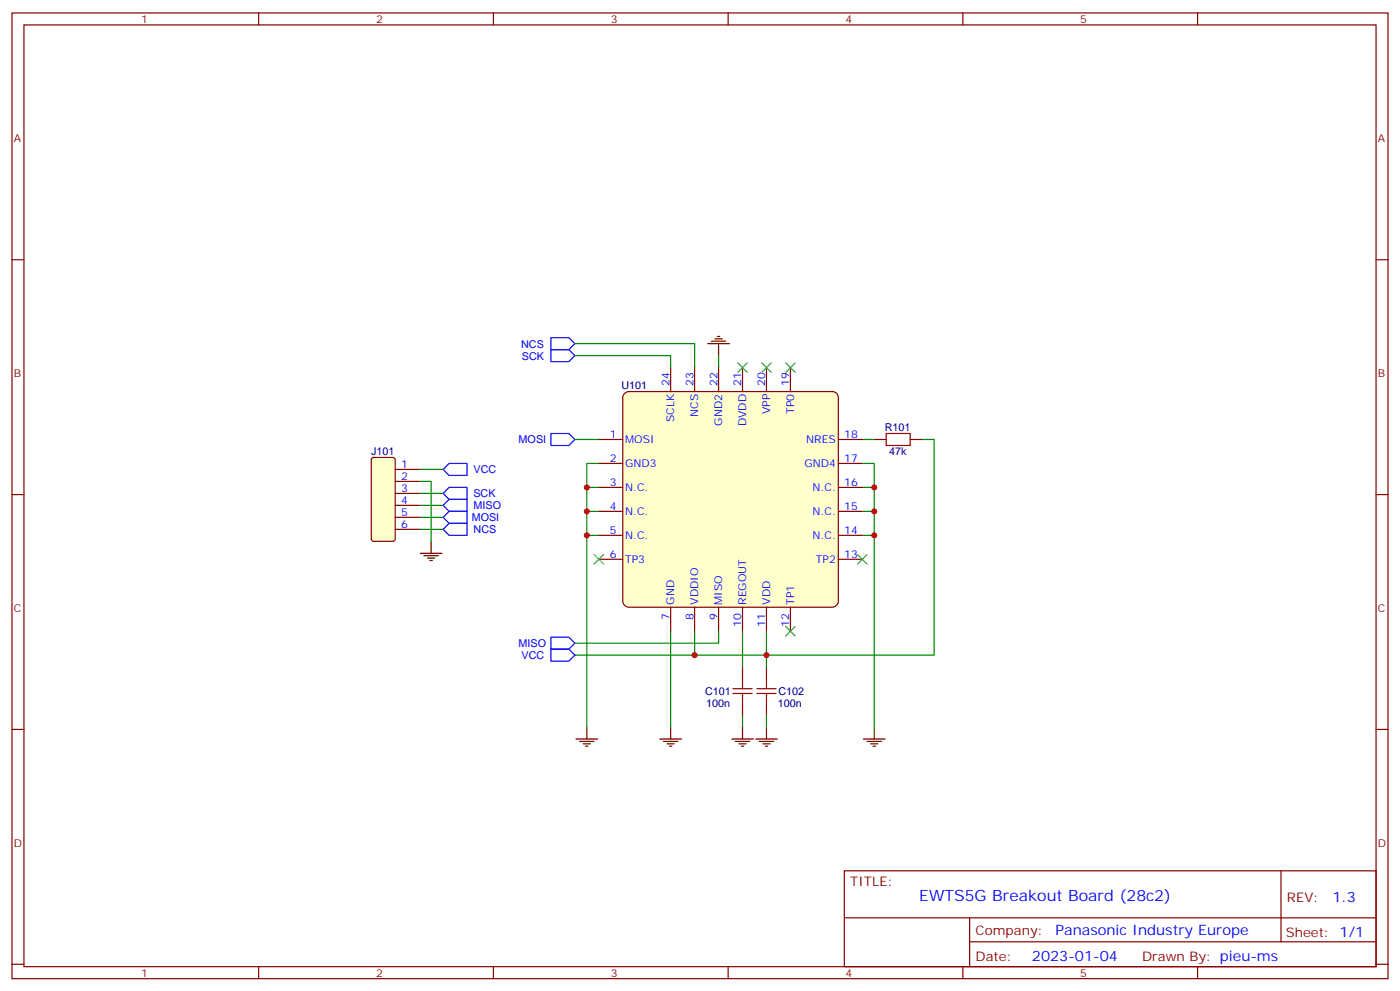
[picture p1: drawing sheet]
<svg xmlns="http://www.w3.org/2000/svg" width="412mm" height="292mm" viewBox="0 0 412 292" stroke-linecap="round" stroke-linejoin="round" font-family="sans-serif">
<g fill="none" stroke="#870000" stroke-width=".35">
<path d="M3.5 3.8h405.4v284.3h-405.4zM7.1 7.3h398.2v277.3h-398.2zM76.2 3.8v3.5M145.3 3.8v3.5M214.5 3.8v3.5M283.6 3.8v3.5M352.8 3.8v3.5M3.5 76.5h3.6M405.3 76.5h3.6M257.5 129.4h3.6M268.1 129.4h3.5M3.5 145.6h3.6"/>
<path d="M405.3 145.6h3.6M218.7 196.4v3.6M225.8 196.4v3.6M3.5 214.8h3.6M218.7 207v3.5M225.8 207v3.5M405.3 214.8h3.6M248.7 256.4h156.6v28.2h-156.6zM377.3 256.4v20.9M248.7 270.2h156.5M285.6 277.3h119.6M285.6 270.2v14.2"/>
<path d="M3.5 283.9h3.6M76.2 284.6v3.5M145.3 284.6v3.5M214.5 284.6v3.5M283.6 284.6v3.5M352.8 284.6v3.5M405.3 283.9h3.6"/>
</g>
<g fill="none" stroke="#000" stroke-width=".35">
<path d="M210.6 99.8h2.1M211.3 99.1h.7M208.5 101.2h6.3M209.5 100.5h4.3M211.7 101.2v3.5M194.4 217.6h6.3M195.4 218.3h4.3M196.5 219h2.1M197.2 219.7h.7M197.6 214.1v3.5M215.5 217.6h6.4M216.6 218.3h4.2"/>
<path d="M217.7 219h2.1M218.4 219.7h.7M218.7 214.1v3.5M222.6 217.6h6.4M223.7 218.3h4.2M224.7 219h2.1M225.4 219.7h.7M225.8 214.1v3.5"/>
</g>
<g fill="none" stroke="#008700" stroke-width=".35">
<path d="M169.3 101.2h35.3v7M211.7 104.7v3.5M254 129.4h3.5M271.6 129.4h3.6v63.5h-105.9M123.5 155.9h7M172.9 143.5h3.5M172.9 150.6h3.5M172.9 157.6h3.5M254 143.5h3.5M254 150.6h3.5M254 157.6h3.5M197.6 185.8v28.3"/>
<path d="M218.7 185.8v10.6M225.8 185.8v10.6M218.7 210.5v3.6M225.8 210.5v3.6"/>
</g>
<path d="M261.1 127.6h7v3.6h-7zM218.7 200v2.8M225.8 200v2.8M215.9 204.2h5.6M215.9 202.8h5.6M218.7 204.2v2.8M223 204.2h5.6M223 202.8h5.6M225.8 204.2v2.8" fill="none" stroke="#a10000" stroke-width=".35"/>
<path d="M162.3 99.4h5.3l1.7 1.8-1.7 1.7h-5.3zM130.5 155.9l1.8-1.8h5.3v3.5h-5.3z" fill="none" stroke="#00f" stroke-width=".35"/>
<path d="M184 115.8l1.2-.5h60a1.76 1.76 0 0 1 1.7 1.8v59.9a1.89 1.89 0 0 1-1.7 1.8h-60a1.89 1.89 0 0 1-1.8-1.8v-59.9z" fill="#ffc" stroke="#870000" stroke-width=".35"/>
<g fill="none" stroke="#870000" stroke-width=".35">
<path d="M197.6 108.2v7.1M204.6 108.2v7.1M211.7 108.2v7.1M218.7 108.2v7.1M225.8 108.2v7.1M232.8 108.2v7.1M176.4 129.4h7M176.4 136.5h7M246.9 129.4h7.1M246.9 136.5h7.1M176.4 143.5h7M176.4 150.6h7"/>
<path d="M176.4 157.6h7M246.9 143.5h7.1M246.9 150.6h7.1M246.9 157.6h7.1M176.4 164.7h7M197.6 178.8v7M204.6 178.8v7M211.7 178.8v7M218.7 178.8v7M225.8 178.8v7M232.8 178.8v7M246.9 164.7h7.1"/>
</g>
<g fill="none" stroke="#000" stroke-width=".35">
<path d="M127 159.4v3.5M123.8 162.9h6.4M124.9 163.6h4.2M125.9 164.3h2.2M126.6 165h.8M169.7 217.6h6.3M170.7 218.3h4.3M171.8 219h2.1M172.5 219.7h.7M172.9 214.1v3.5M254.4 217.6h6.3M255.4 218.3h4.2"/>
<path d="M256.5 219h2.1M257.2 219.7h.7M257.5 214.1v3.5"/>
</g>
<path d="M169.3 104.7h28.3v3.5M123.5 138.2h7M169.3 129.4h7.1M176.4 136.5h-3.5v77.6M254 136.5h3.5v77.6M123.5 141.7h3.5v17.7M123.5 145.3h7M123.5 148.8h7M123.5 152.3h7M204.6 185.8v7.1M211.7 185.8v3.6h-42.4" fill="none" stroke="#008700" stroke-width=".35"/>
<path d="M217.3 106.8l2.8 2.8M220.1 106.8l-2.8 2.8M224.4 106.8l2.8 2.8M227.2 106.8l-2.8 2.8M231.4 106.8l2.8 2.8M234.2 106.8l-2.8 2.8M175 163.3l2.8 2.8M177.8 163.3l-2.8 2.8M252.6 163.3l2.8 2.8M255.4 163.3l-2.8 2.8M231.4 184.4l2.8 2.9M234.2 184.4l-2.8 2.9" fill="none" stroke="#3c3" stroke-width=".35"/>
<path d="M162.3 102.9h5.3l1.7 1.8-1.7 1.8h-5.3zM132.3 136.5h5.3v3.5h-5.3l-1.8-1.8zM162.3 127.6h5.3l1.7 1.8-1.7 1.8h-5.3zM130.5 148.8l1.8-1.8h5.3v3.6h-5.3zM132.3 143.5h5.3v3.5h-5.3l-1.8-1.7zM132.3 150.6h5.3v3.5h-5.3l-1.8-1.8zM162.3 191.1h5.3l1.7 1.8-1.7 1.8h-5.3zM162.3 187.6h5.3l1.7 1.8-1.7 1.7h-5.3z" fill="none" stroke="#00f" stroke-width=".35"/>
<path d="M109.6 134.9l.5-.2h5.6l.7 .4v23.6l-.4 .6-5.9 .1-.7-.5v-23.5z" fill="#ffc" stroke="#870000" stroke-width=".35"/>
<path d="M116.4 138.2h7.1M116.4 141.7h7.1M116.4 145.3h7.1M116.4 148.8h7.1M116.4 152.3h7.1M116.4 155.9h7.1" fill="none" stroke="#870000" stroke-width=".35"/>
<g fill="#c00">
<circle cx="172.9" cy="143.5" r=".88"/>
<circle cx="172.9" cy="150.6" r=".88"/>
<circle cx="172.9" cy="157.6" r=".88"/>
<circle cx="257.5" cy="143.5" r=".88"/>
<circle cx="257.5" cy="150.6" r=".88"/>
<circle cx="257.5" cy="157.6" r=".88"/>
<circle cx="225.8" cy="192.9" r=".88"/>
<circle cx="204.6" cy="192.9" r=".88"/>
</g>
<text font-size="4.6" fill="#00f" x="270.8" y="265.4">EWTS5G Breakout Board (28c2)</text>
<g font-size="4.2" fill="#00f">
<text x="392.5" y="265.7">1.3</text>
<text x="310.9" y="275.2">Panasonic Industry Europe</text>
<text x="304" y="283">2023-01-04</text>
</g>
<g font-size="3.9" fill="#800">
<text x="250.5" y="261">TITLE:</text>
<text x="379.1" y="265.7">REV:</text>
<text x="287.4" y="275.2">Company:</text>
<text x="378.7" y="275.8">Sheet: 1/1</text>
<text x="287.4" y="282.9">Date:</text>
<text x="336.4" y="282.9">Drawn By: pieu-ms</text>
</g>
<g font-size="3.2" fill="#800">
<text x="41.6" y="6.8">1</text>
<text x="110.8" y="6.8">2</text>
<text x="179.9" y="6.8">3</text>
<text x="249.1" y="6.8">4</text>
<text x="318.2" y="6.8">5</text>
<text x="4.1" y="41.9">A</text>
<text x="405.9" y="41.9">A</text>
<text x="4.1" y="111.1">B</text>
<text x="405.9" y="111.1">B</text>
<text x="4.1" y="180.2">C</text>
<text x="405.9" y="180.2">C</text>
<text x="4.1" y="249.3">D</text>
<text x="405.9" y="249.3">D</text>
<text x="41.6" y="287.6">1</text>
<text x="110.8" y="287.6">2</text>
<text x="179.9" y="287.6">3</text>
<text x="249.1" y="287.6">4</text>
<text x="318.2" y="287.6">5</text>
</g>
<g font-size="3.2" fill="#00f">
<text x="153.5" y="102.4">NCS</text>
<text x="153.7" y="105.9">SCK</text>
<text x="197.2" y="113.5" transform="rotate(-90 197.2 113.5)">24</text>
<text x="204.3" y="113.5" transform="rotate(-90 204.3 113.5)">23</text>
<text x="211.3" y="113.5" transform="rotate(-90 211.3 113.5)">22</text>
<text x="218.4" y="113.5" transform="rotate(-90 218.4 113.5)">21</text>
<text x="225.4" y="113.5" transform="rotate(-90 225.4 113.5)">20</text>
<text x="232.5" y="113.5" transform="rotate(-90 232.5 113.5)">19</text>
<text x="198.6" y="124.3" transform="rotate(-90 198.6 124.3)">SCLK</text>
<text x="205.7" y="122.8" transform="rotate(-90 205.7 122.8)">NCS</text>
<text x="212.7" y="125.3" transform="rotate(-90 212.7 125.3)">GND2</text>
<text x="219.8" y="125.5" transform="rotate(-90 219.8 125.5)">DVDD</text>
<text x="226.8" y="122" transform="rotate(-90 226.8 122)">VPP</text>
<text x="233.9" y="121.9" transform="rotate(-90 233.9 121.9)">TP0</text>
<text x="152.8" y="130.5">MOSI</text>
<text x="179.7" y="129">1</text>
<text x="184.1" y="130.5">MOSI</text>
<text x="237.5" y="130.5">NRES</text>
<text x="248.7" y="129">18</text>
<text x="118.2" y="137.9">1</text>
<text x="179.7" y="136.1">2</text>
<text x="184.1" y="137.5">GND3</text>
<text x="236.9" y="137.5">GND4</text>
<text x="248.7" y="136.1">17</text>
<text x="118.2" y="141.4">2</text>
<text x="139.5" y="139.3">VCC</text>
<text x="179.7" y="143.2">3</text>
<text x="248.7" y="143.2">16</text>
<text x="118.2" y="144.9">3</text>
<text x="118.2" y="148.4">4</text>
<text x="139.5" y="146.4">SCK</text>
<text x="139.5" y="150">MISO</text>
<text x="184.1" y="144.6">N.C.</text>
<text x="239.3" y="144.6">N.C.</text>
<text x="118.2" y="152">5</text>
<text x="118.2" y="155.5">6</text>
<text x="139" y="153.4">MOSI</text>
<text x="179.7" y="150.2">4</text>
<text x="184.1" y="151.6">N.C.</text>
<text x="239.3" y="151.6">N.C.</text>
<text x="248.7" y="150.2">15</text>
<text x="139.5" y="157">NCS</text>
<text x="179.7" y="157.3">5</text>
<text x="184.1" y="158.7">N.C.</text>
<text x="239.3" y="158.7">N.C.</text>
<text x="248.7" y="157.3">14</text>
<text x="179.7" y="164.3">6</text>
<text x="184.1" y="165.7">TP3</text>
<text x="240.4" y="165.7">TP2</text>
<text x="248.7" y="164.3">13</text>
<text x="198.6" y="178.1" transform="rotate(-90 198.6 178.1)">GND</text>
<text x="205.7" y="178.1" transform="rotate(-90 205.7 178.1)">VDDIO</text>
<text x="212.7" y="178.1" transform="rotate(-90 212.7 178.1)">MISO</text>
<text x="219.8" y="178.1" transform="rotate(-90 219.8 178.1)">REGOUT</text>
<text x="226.8" y="178.1" transform="rotate(-90 226.8 178.1)">VDD</text>
<text x="233.9" y="178.1" transform="rotate(-90 233.9 178.1)">TP1</text>
<text x="197.2" y="182.6" transform="rotate(-90 197.2 182.6)">7</text>
<text x="204.3" y="182.6" transform="rotate(-90 204.3 182.6)">8</text>
<text x="211.3" y="182.6" transform="rotate(-90 211.3 182.6)">9</text>
<text x="218.4" y="184.6" transform="rotate(-90 218.4 184.6)">10</text>
<text x="225.4" y="184.6" transform="rotate(-90 225.4 184.6)">11</text>
<text x="232.5" y="184.6" transform="rotate(-90 232.5 184.6)">12</text>
<text x="152.8" y="190.5">MISO</text>
<text x="153.6" y="194.1">VCC</text>
</g>
<g font-size="3.2" fill="#000080">
<text x="183.1" y="114.7">U101</text>
<text x="260.6" y="127">R101</text>
<text x="109.4" y="134.1">J101</text>
<text x="261.9" y="134.1">47k</text>
<text x="207.7" y="204.6">C101</text>
<text x="208" y="208.1">100n</text>
<text x="229.2" y="208.1">100n</text>
<text x="229.3" y="204.7">C102</text>
</g>
</svg>
